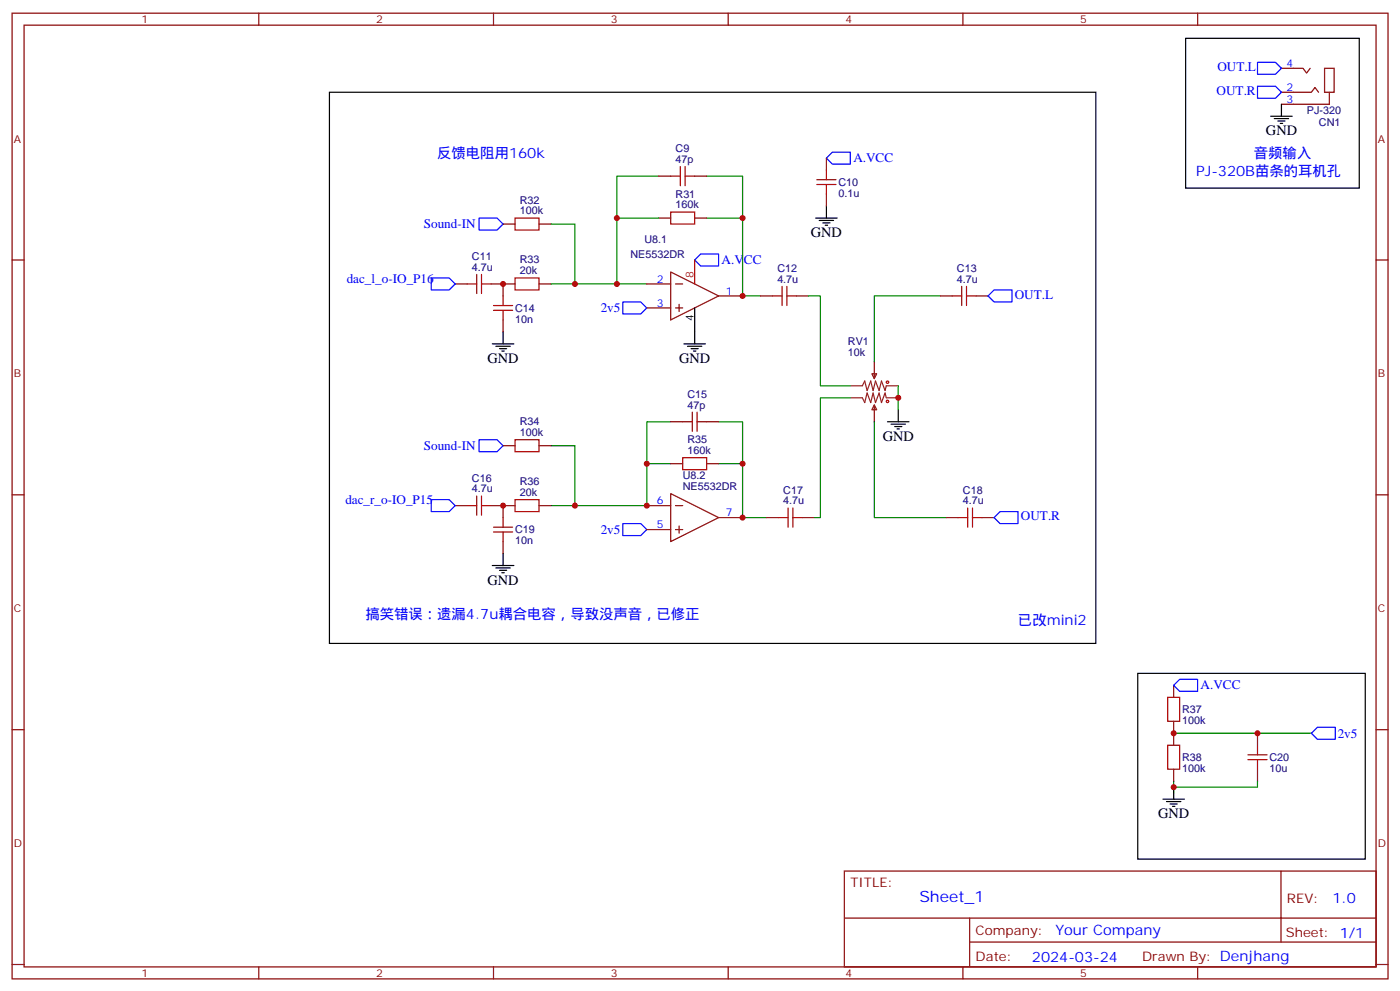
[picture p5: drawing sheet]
<svg xmlns="http://www.w3.org/2000/svg" width="412mm" height="292mm" viewBox="0 0 412 292" stroke-linecap="round" stroke-linejoin="round" font-family="sans-serif">
<g fill="none" stroke="#870000" stroke-width=".35">
<path d="M3.6 3.9h405.3v284.3h-405.3zM7.1 7.4h398.3v277.3h-398.3zM76.2 3.9v3.5M145.4 3.9v3.5M214.5 3.9v3.5M283.7 3.9v3.5M352.8 3.9v3.5M377.5 27.2h8.8l1.1-1.4 1 1.4M377.5 20.1h6.4l1 1.4 1.1-1.4M390.2 20.1h2.8v7.1h-2.8zM391.6 27.2v3.5h-14.1M194.1 51.9h3.5"/>
<path d="M204.6 51.9h3.6M243.5 46.6v3.5M243.5 57.1v3.6M3.6 76.6h3.5M148.2 66h3.5M158.8 66h3.5M194.1 64.2h3.5M204.6 64.2h3.6M405.4 76.6h3.5M134.1 83.6h3.5M144.7 83.6h7M148.2 83.6v3.5"/>
<path d="M148.2 94.2v3.5M158.8 83.6h3.5M190.5 83.6h7.1M190.5 90.7h7.1M197.6 80.1l14.1 7-14.1 7.1zM199 83.6h2.1M199 90.7h2.1M200.1 89.6v2.1M211.7 87.1h7.1M224 87.1h3.6M234.6 87.1h3.6M277 87.1h3.5"/>
<path d="M287.5 87.1h3.6M256.9 110.1h1.4l-.7 1.4zM257.6 119.2l.7 1.4h-1.4zM257.6 106.5v5M257.6 119.2v5M148.2 131.2h3.5M158.8 131.2h3.5M197.6 124.2h3.5M197.6 136.5h3.5M208.2 124.2h3.5M208.2 136.5h3.5M3.6 145.7h3.5"/>
<path d="M134.1 148.9h3.5M144.7 148.9h7M148.2 148.9v3.5M148.2 159.5v3.5M158.8 148.9h3.5M190.5 148.9h7.1M190.5 155.9h7.1M197.6 145.3l14.1 7.1-14.1 7.1zM199 148.9h2.1M199 155.9h2.1M200.1 154.9v2.1M211.7 152.4h7.1"/>
<path d="M225.8 152.4h3.5M236.4 152.4h3.5M278.7 152.4h3.6M289.3 152.4h3.5M405.4 145.7h3.5M3.6 214.8h3.5M345.8 201.8v3.5M345.8 212.4v7M370.5 215.9v3.5M405.4 214.8h3.5M345.8 226.5v3.5M370.5 226.5v3.5"/>
<path d="M248.7 256.5h156.7v28.2h-156.7zM377.4 256.5v20.9M248.8 270.3h156.4M285.7 277.4h119.5M285.7 270.3v14.1M3.6 284h3.5M76.2 284.7v3.5M145.4 284.7v3.5M214.5 284.7v3.5M283.7 284.7v3.5M352.8 284.7v3.5M405.4 284h3.5"/>
</g>
<g fill="none" stroke="#a10000" stroke-width=".35">
<path d="M197.6 51.9h2.8M200.4 49v5.7M201.8 51.9h2.8M201.8 49v5.7M240.6 54.3h5.7M240.6 52.9h5.7M243.5 50.1v2.8M243.5 54.3v2.8M151.7 64.2h7.1v3.5h-7.1zM197.6 62.4h7v3.6h-7zM137.6 83.6h2.8M140.4 80.8v5.6"/>
<path d="M141.9 83.6h2.8M141.9 80.8v5.6M145.4 91.4h5.6M145.4 90h5.6M148.2 87.1v2.9M148.2 91.4v2.8M151.7 81.8h7.1v3.6h-7.1zM227.6 87.1h2.8M230.4 84.3v5.7M231.8 87.1h2.8M231.8 84.3v5.7M280.5 87.1h2.8"/>
<path d="M283.3 84.3v5.7M284.7 87.1h2.8M284.7 84.3v5.7M151.7 129.5h7.1v3.5h-7.1zM201.1 134.8h7.1v3.5h-7.1zM201.1 124.2h2.8M203.9 121.4v5.6M205.4 124.2h2.8M205.4 121.4v5.6M137.6 148.9h2.8M140.4 146v5.7M141.9 146v5.7"/>
<path d="M141.9 148.9h2.8M145.4 156.6h5.6M145.4 155.2h5.6M148.2 152.4v2.8M148.2 156.6v2.9M151.7 147.1h7.1v3.5h-7.1zM229.3 152.4h2.9M232.2 149.6v5.6M233.6 152.4h2.8M233.6 149.6v5.6M282.3 152.4h2.8M285.1 149.6v5.6"/>
<path d="M286.5 152.4h2.8M286.5 149.6v5.6M344 219.4h3.5v7.1h-3.5zM344 205.3h3.5v7.1h-3.5zM370.5 219.4v2.8M367.6 223.7h5.7M367.6 222.2h5.7M370.5 223.7v2.8"/>
<circle cx="261.4" cy="112.5" r=".35"/>
<circle cx="261.4" cy="118.2" r=".35"/>
</g>
<g fill="none" stroke="#000" stroke-width=".35">
<path d="M349.3 11.3h51.1v44.1h-51.1zM97 27.2h225.8v162.2h-225.8zM374.3 34.2h6.4M375.4 34.9h4.2M376.4 35.6h2.2M377.2 36.3h.7M377.5 30.7v3.5M240.3 64.2h6.3M241.3 64.9h4.3M242.4 65.6h2.1M243.1 66.3h.7M243.5 60.7v3.5"/>
<path d="M148.2 97.7v3.5M204.6 90.7v10.5M145 101.2h6.4M146.1 102h4.2M147.1 102.7h2.2M147.8 103.4h.8M201.5 101.2h6.3M202.5 102h4.3M203.6 102.7h2.1M204.3 103.4h.7M261.4 124.2h6.4M262.5 124.9h4.2"/>
<path d="M263.6 125.6h2.1M264.3 126.3h.7M264.6 120.6v3.6M145 166.5h6.4M146.1 167.2h4.2M147.1 167.9h2.2M147.8 168.6h.8M148.2 163v3.5M335.2 198.3h67v54.6h-67zM342.6 235.3h6.3M343.6 236h4.3M344.7 236.7h2.1"/>
<path d="M345.4 237.4h.7M345.8 231.8v3.5"/>
</g>
<g fill="none" stroke="#008700" stroke-width=".35">
<path d="M194.1 51.9h-12.4v12.3M208.2 51.9h10.6v12.3M162.3 66h7.1v17.6M194.1 64.2h-12.4v19.4h8.8M208.2 64.2h10.6v22.9h5.2M162.3 83.6h19.4M238.2 87.1h3.5v26.5h8.8M277 87.1h-19.4v19.4M250.5 117.1h-8.8v35.3h-1.8M264.6 113.6v7M162.3 131.2h7.1v17.7M190.5 136.5h7.1"/>
<path d="M197.6 124.2h-7.1v24.7h-28.2M211.7 124.2h7.1v12.3M211.7 136.5h7.1v15.9h7M257.6 124.2v28.2h21.1M345.8 215.9h40.5M345.8 230v1.8M370.5 230v1.8h-24.7v1.7"/>
</g>
<g fill="none" stroke="#00f" stroke-width=".35">
<path d="M370.5 18.3h5.2l1.8 1.8-1.8 1.8h-5.2zM370.5 25.4h5.2l1.8 1.8-1.8 1.7h-5.2zM245.2 44.8h5.3v3.5h-5.3l-1.7-1.7zM141.1 64.2h5.3l1.8 1.8-1.8 1.7h-5.3zM204.6 76.6l1.8-1.8h5.3v3.5h-5.3zM127 81.8h5.3l1.8 1.8-1.8 1.8h-5.3zM183.5 88.9h5.3l1.7 1.8-1.7 1.7h-5.3zM292.8 85.4h5.3v3.5h-5.3l-1.7-1.8zM141.1 129.5h5.3l1.8 1.7-1.8 1.8h-5.3zM127 147.1h5.3l1.8 1.8-1.8 1.7h-5.3zM183.5 154.2h5.3l1.7 1.7-1.7 1.8h-5.3zM292.8 152.4l1.8-1.8h5.3v3.6h-5.3z"/>
<path d="M345.8 201.8l1.7-1.8h5.3v3.6h-5.3zM386.3 215.9l1.8-1.8h5.3v3.6h-5.3z"/>
</g>
<path d="M250.5 113.6h3.5l.7-1.4 .7 2.8 1.1-2.8 .7 2.8 .7-2.8 1.1 2.8 .7-2.8 1 2.8 .4-1.4h3.5M250.5 117.1h3.5l.7 1.4 .7-2.8 1.1 2.8 .7-2.8 .7 2.8 1.1-2.8 .7 2.8 1-2.8 .4 1.4h3.5" fill="none" stroke="#8c2424" stroke-width=".35"/>
<path d="M204.6 76.6v7" fill="none" stroke="#f00" stroke-width=".35"/>
<g fill="#c00">
<circle cx="169.4" cy="148.9" r=".88"/>
<circle cx="169.4" cy="83.6" r=".88"/>
<circle cx="181.7" cy="83.6" r=".88"/>
<circle cx="370.5" cy="215.9" r=".88"/>
<circle cx="345.8" cy="215.9" r=".88"/>
<circle cx="264.6" cy="117.1" r=".88"/>
<circle cx="190.5" cy="136.5" r=".88"/>
<circle cx="218.8" cy="64.2" r=".88"/>
<circle cx="181.7" cy="64.2" r=".88"/>
<circle cx="218.8" cy="136.5" r=".88"/>
<circle cx="345.8" cy="231.8" r=".88"/>
<circle cx="218.8" cy="87.1" r=".88"/>
<circle cx="190.5" cy="148.9" r=".88"/>
<circle cx="218.8" cy="152.4" r=".88"/>
<circle cx="148.2" cy="83.6" r=".88"/>
<circle cx="148.2" cy="148.9" r=".88"/>
</g>
<text font-size="4.6" fill="#00f" x="270.8" y="265.5">Sheet_1</text>
<g font-size="4.2">
<text x="372.9" y="39.9">GND</text>
<text x="238.9" y="69.8">GND</text>
<text x="143.6" y="106.9">GND</text>
<text x="200.1" y="106.9">GND</text>
<text x="260" y="129.8">GND</text>
<text x="143.6" y="172.2">GND</text>
<text x="341.2" y="240.9">GND</text>
</g>
<g font-size="4.2" fill="#00f">
<text x="128.8" y="46.6">反馈电阻用160k</text>
<text x="369.4" y="46.6">音频输入</text>
<text x="352.4" y="51.9">PJ-320B苗条的耳机孔</text>
<text x="107.6" y="182.4">搞笑错误：遗漏4.7u耦合电容，导致没声音，已修正</text>
<text x="299.9" y="184.1">已改mini2</text>
<text x="392.5" y="265.7">1.0</text>
<text x="310.9" y="275.3">Your Company</text>
<text x="304" y="283.1">2024-03-24</text>
</g>
<g font-size="3.9" fill="#00f">
<text x="358.7" y="21">OUT.L</text>
<text x="358.4" y="28">OUT.R</text>
<text x="251.4" y="47.8">A.VCC</text>
<text x="124.9" y="67.2">Sound-IN</text>
<text x="212.6" y="77.8">A.VCC</text>
<text x="102.1" y="83.2">dac_l_o-IO_P16</text>
<text x="298.9" y="88">OUT.L</text>
<text x="177" y="91.9">2v5</text>
<text x="124.9" y="132.5">Sound-IN</text>
<text x="101.7" y="148.5">dac_r_o-IO_P15</text>
<text x="300.8" y="153.2">OUT.R</text>
<text x="177" y="157.2">2v5</text>
<text x="353.7" y="203">A.VCC</text>
<text x="394.1" y="217.2">2v5</text>
</g>
<g font-size="3.9" fill="#800">
<text x="250.5" y="261.1">TITLE:</text>
<text x="379.1" y="265.7">REV:</text>
<text x="287.4" y="275.3">Company:</text>
<text x="378.8" y="275.9">Sheet: 1/1</text>
<text x="287.4" y="282.9">Date:</text>
<text x="336.5" y="283">Drawn By: Denjhang</text>
</g>
<g font-size="3.2" fill="#800">
<text x="41.7" y="6.9">1</text>
<text x="110.8" y="6.9">2</text>
<text x="180" y="6.9">3</text>
<text x="249.1" y="6.9">4</text>
<text x="318.2" y="6.9">5</text>
<text x="4.1" y="42">A</text>
<text x="405.9" y="42">A</text>
<text x="4.1" y="111.1">B</text>
<text x="405.9" y="111.1">B</text>
<text x="4.1" y="180.3">C</text>
<text x="405.9" y="180.3">C</text>
<text x="4.1" y="249.4">D</text>
<text x="405.9" y="249.4">D</text>
<text x="41.7" y="287.7">1</text>
<text x="110.8" y="287.7">2</text>
<text x="180" y="287.7">3</text>
<text x="249.1" y="287.7">4</text>
<text x="318.2" y="287.7">5</text>
</g>
<g font-size="3.2" fill="#00f">
<text x="379" y="19.8">4</text>
<text x="379" y="26.8">2</text>
<text x="379" y="30.3">3</text>
<text x="193.5" y="83.3">2</text>
<text x="213.8" y="86.8">1</text>
<text x="193.5" y="90.3">3</text>
<text x="193.5" y="148.5">6</text>
<text x="193.5" y="155.6">5</text>
<text x="213.8" y="152">7</text>
</g>
<g font-size="3.2" fill="#000080">
<text x="385" y="33.6">PJ-320</text>
<text x="388.6" y="37.2">CN1</text>
<text x="199" y="48">47p</text>
<text x="199" y="44.8">C9</text>
<text x="153.2" y="59.9">R32</text>
<text x="199" y="58.2">R31</text>
<text x="247" y="57.9">0.1u</text>
<text x="247" y="54.8">C10</text>
<text x="153.2" y="63.1">100k</text>
<text x="199" y="61.4">160k</text>
<text x="189.8" y="71.6">U8.1</text>
<text x="139" y="76.6">C11</text>
<text x="153.2" y="77.6">R33</text>
<text x="185.7" y="75.9">NE5532DR</text>
<text x="139" y="79.7">4.7u</text>
<text x="153.2" y="80.8">20k</text>
<text x="229" y="83.3">4.7u</text>
<text x="229" y="80.1">C12</text>
<text x="281.9" y="83.3">4.7u</text>
<text x="281.9" y="80.1">C13</text>
<text x="151.7" y="95">10n</text>
<text x="151.7" y="91.8">C14</text>
<text x="249.8" y="101.6">RV1</text>
<text x="249.8" y="104.8">10k</text>
<text x="202.5" y="117.1">C15</text>
<text x="153.2" y="125.2">R34</text>
<text x="202.5" y="120.3">47p</text>
<text x="153.2" y="128.4">100k</text>
<text x="202.5" y="130.5">R35</text>
<text x="202.5" y="133.7">160k</text>
<text x="139" y="141.9">C16</text>
<text x="153.2" y="142.8">R36</text>
<text x="201.2" y="141">U8.2</text>
<text x="139" y="145">4.7u</text>
<text x="153.2" y="146">20k</text>
<text x="201.2" y="144.2">NE5532DR</text>
<text x="230.8" y="148.5">4.7u</text>
<text x="230.8" y="145.4">C17</text>
<text x="283.7" y="148.5">4.7u</text>
<text x="283.7" y="145.4">C18</text>
<text x="151.7" y="160.3">10n</text>
<text x="151.7" y="157">C19</text>
<text x="348.2" y="210">R37</text>
<text x="348.2" y="213.2">100k</text>
<text x="348.2" y="227.3">100k</text>
<text x="348.2" y="224.1">R38</text>
<text x="374" y="227.3">10u</text>
<text x="374" y="224.1">C20</text>
</g>
<text font-size="3.2" fill="#f00" x="204.3" y="81.8" transform="rotate(-90 204.3 81.8)">8</text>
<text font-size="3.2" x="204.3" y="94.4" transform="rotate(-90 204.3 94.4)">4</text>
</svg>
